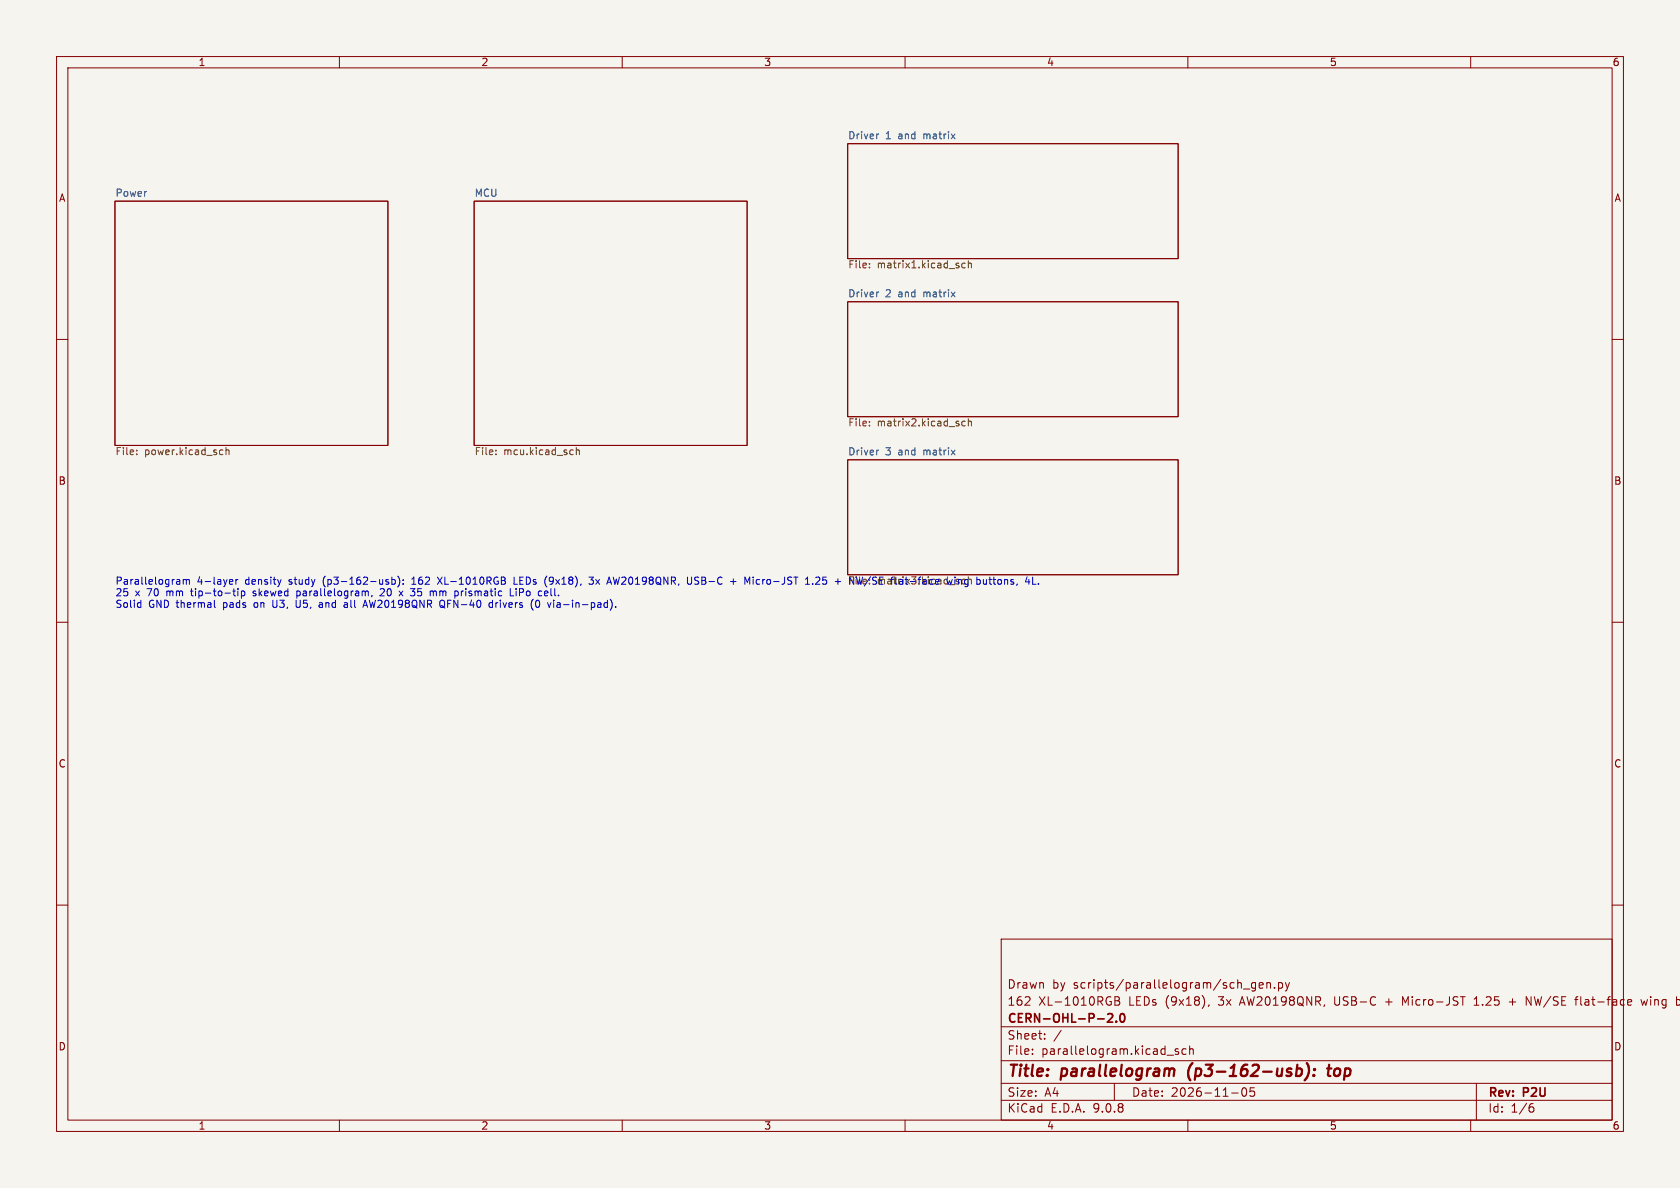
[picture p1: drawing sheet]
<svg xmlns="http://www.w3.org/2000/svg" width="297mm" height="210mm" viewBox="0 0 297 210" stroke-linecap="round" stroke-linejoin="round" font-family="sans-serif">
<path d="M0 0h297v210h-297z" fill="#f5f4ef" stroke="#f5f4ef" stroke-width=".18"/>
<g fill="none" stroke="#840000" stroke-width=".18">
<path d="M10 10h277v190h-277zM12 12h273v186h-273zM60 10v2M110 10v2M160 10v2M210 10v2M260 10v2M20.3 35.6h48.3v43.1h-48.3zM83.8 35.6h48.3v43.1h-48.3zM149.9 25.4h58.4v20.3h-58.4zM149.9 53.3h58.4v20.4h-58.4zM10 60h2"/>
<path d="M285 60h2M149.9 81.3h58.4v20.3h-58.4zM10 110h2M285 110h2M10 160h2M177 166h108v32h-108zM197.1 176.2h.5l.2 .1 .1 .3-.3 .3a.4 .4 0 0 1 .4 .4 .4 .4 0 0 1-.3 .4h-.6zM197.1 176.9h.5M213.7 177.6l-.1 .3M222 173.7v1.2l-.3 .3-.4-.1M222 173.8l-.5-.1-.3 .3v.4l.2 .2h.6M222.6 174.2l.7-.1-.1-.3-.4-.1-.2 .2 .1 .7h.5"/>
<path d="M224 173.8l.2-.1 .3 .1 .1 .9M224 173.7v1M225.3 174.6v.1M226 173.8l.5-.1 .2 .3v.4l-.1 .2h-.6M226 173.7v1.5M227.2 173.7l.4 1M227.6 174.7l-.1 .4-.3 .1M228 173.7l-.4 1M248.5 177.3l-.5-1.1v1.5M258.2 176.2h.8M260.6 177.7h.9M260.6 176.6l.4-.4v1.5"/>
<path d="M266.8 177.1h1.2M269.8 177.7v-1.5l.9 1.5M278.4 176.7h.6M279 176.2l-.4 .2v1.3M285 160h2M288 176.7l.4 .1 .1 .3-.8 .1M288.4 177.6l-.4 .1M290.1 176.7l.3 1 .3-.7 .3 .7 .2-1M296.5 176.7h.3l.3 .2M297.1 177.5l-.3 .2h-.3M60 198v2M110 198v2"/>
<path d="M160 198v2M177 194.5h108M177 191.5h108M177 187.5h108M177 181.5h108M182.5 186.3v.1M182.5 185.5v.1M184.7 183.6v.1M184.7 182.8v.1M187.6 182.1l-1.3 2M197 191.5v3M206.3 186.5h1.2"/>
<path d="M208.3 185.5l-.3-.1-.3 .2 .1 .2 .5 .2v.3h-.6M209.7 185.5l-.5-.1-.2 .3v.4l.1 .2h.6M210 198v2M210.3 185.5l.2-.1 .4 .1 .1 .9M210.3 184.9v1.5M217.7 193.2h1.2M219.7 192.4a.81 .81 0 0 0 .3 1.4l.2-.1 .2-.5-.2-.8M221 192.3v.7l.2-.1h.5l.1 .6-.3 .3-.5-.1M260 198v2M261 191.5v6.5M270.6 195.7h.4l.2 .3-.1 .5-.5 .1M271 195.1l-.4 .1"/>
</g>
<g fill="none" stroke="#840000" stroke-width=".4">
<path d="M206.9 189l.2-.1 .5 .1-.1 1.2M210.1 189.3v1.1M229.3 189l.2-.1 .5 .1 .2 .3-.1 .5a.66 .66 0 0 1-.8 .4M229.4 188.2l-.3 2M231 187.9a2.32 2.32 0 0 1-.4 3.1M232.3 190l.1 .1-.1 .1M232.3 190l-.1 .1 .1 .1M232.3 190v.2M232.4 189v.2M232.4 189l.1 .1-.1 .1M232.4 189l-.1 .1 .1 .1M234.6 188.9h.8"/>
<path d="M235 188.2l-.2 1.7v.2l.4 .1"/>
</g>
<path d="M195.8 179.3l.6-.1 .2 .1 .1 .3-.9 1.1h.9M198.1 179.3l.2-.1a.81 .81 0 0 1 .6 .6 .81 .81 0 0 1-.3 .8l-.1 .1a.81 .81 0 0 1-.4-1.4zM197.3 180.5v.2" fill="none" stroke="#840000" stroke-width=".3"/>
<g fill="none" stroke="#725600" stroke-width=".18">
<path d="M153.7 47.2v.2M153.7 46.6v.1M170.6 46.6l-.3-.1-.3 .3 .2 .5h.4M171.2 46.6l.2-.1 .3 .1v.8M171.2 46.1v1.3M24.2 79.6v.1M39 79.5l.4 .1M40 79.7l.1-.2 .3 .1 .1 .8M40 79.1v1.3M87.7 79.6v.1M101.2 79.5l.1 .1M101.9 79.7l.2-.2 .3 .1v.8"/>
<path d="M101.9 79.1v1.3M153.7 74.5v.1M153.7 75.2v.1M170.6 74.5l-.3-.1-.3 .3 .2 .5h.4M171.2 74v1.3M171.2 74.6l.2-.2 .3 .1v.8M24.2 80.3v.1M39.4 80.3l-.4 .1M87.7 80.3v.1M101.3 80.3l-.1 .1M170.2 102.5l-.2 .1 .2 .6"/>
</g>
<path d="M155.3 23.7l-.2 .1M155.3 51.6l-.2 .1M155.3 79.6h-.2" fill="none" stroke="#006464" stroke-width=".18"/>
<g fill="none" stroke="#0000c2" stroke-width=".18">
<path d="M24.5 106.5l.4 .1M24.9 106.1v1.3M24.9 107.3l-.4 .1M31.7 102.5l.1 .8M31.8 103.2l-.1 .1M31.8 102.7l-.1 .1M32.4 102.4v.9M32.4 102.6l.4-.2 .1 .2M32.9 102.6l.2-.2 .3 .1 .1 .8M32.9 102.6v.7M37.9 106.1v1.1l.2 .2M40.7 102.4l.4 .1 .1 .2-.6 .2"/>
<path d="M41.1 103.2l-.4 .1M41.2 104.5h.4M41.3 104.1v1l.3 .2M41.7 102.4v.9M42.1 102.4l-.4 .3M42.1 104.1v.1M42.1 104.5v.8M42.7 104.5v1.3M43 104.5h-.3M43.2 104.5l.1 .2-.1 .5-.2 .1h-.3M44.7 105.3h.2M44.8 104.5l-.1 .2 .2 .2"/>
<path d="M48.2 106.1v1l.3 .3M49.7 102.4l-.3 .9M52.4 106.1v1l.1 .2 .3 .1M52.5 105.3h.3M52.5 104.5v1.3M57 106.8l-.4 .1-.2 .2 .2 .3 .4-.1M60.9 107.3h.5M61.4 106.6v.8M61.4 106.8l-.5 .2M64.1 107.4l.5-1.3 .4 1.3M64.3 107h.6M65.1 104.5v.8"/>
<path d="M65.8 105.3l-.1 .2M67.9 104.6l-.7 .7h.8M68.6 102.9l.1 .1-.1 .3M68.6 102.4l.1 .1M69.3 102.5l.3-.1 .3 .3-.1 .5h-.5M69.3 102v1.3M70.3 101.8a1.46 1.46 0 0 1 0 2M70.6 104.5l.6 .8M71.2 104.5l-.6 .8M71.3 103.2v.1M71.3 102.5v.1M72.5 104.1h.8l-.4 .4"/>
<path d="M72.8 103.3h.7M73 102.2l-.2 .2M76.6 104.7l.2-.2h.3v.8M77.3 102l.9 1.3M78 107.1l.7 .4M78.2 102l-.9 1.3M78.4 106.2a.81 .81 0 0 1-.1 1.2l-.4-.1M81.6 104.5v.8M81.8 104.5l-.2 .2M86.6 106.6l-.1 .2v.5l.2 .1 .4-.1M87.1 106.1v1.3M87.7 106.5v.9"/>
<path d="M87.8 106.6l-.1 .2M89.3 102.7v.5M90.2 104.1v1.2h.6M90.9 102v1.3h.6M91.2 104.1v.1M91.2 104.5v.8M94.2 107.8l.1 .1M94.8 106.2a.69 .69 0 0 0 .3 1.2l.2-.1 .1-.4-.1-.7M96.3 104.5h.4l.2 .3-.6 .1M96.3 105.3h.5M98.6 106.5l-.1 .1M98.6 106.9l-.2 .2 .2 .3"/>
<path d="M104.1 102h.8l-.4 .5 .3 .1v.6l-.1 .1-.6-.1M108.4 102l.3 1.3M108.8 107.3v.1M122.3 102l-.1 1.2-.2 .1-.3-.1M122.8 103.2l.2 .1M122.9 102.1l-.1 .2 .1 .3M129.2 102.8h.9M129.6 102.3v1M133.1 102v.1M133.1 102.4v.9M142.4 103.3h.7M142.5 102.3l.3-.3v1.3"/>
<path d="M143.7 103.2v.1M144.7 102l-.5 .1M144.9 102.6l-.7 .7h.7M169.6 102.4l.4 .2v.7M174.8 102.4h.5M175 102v1.1l.3 .2M175.5 102.4h.5M182.6 103.3h.6M183.6 103.2v.1"/>
</g>
<g font-size="2.8" fill="#840000">
<text x="178" y="190.9">Title:</text>
<text x="187.7" y="190.9">parallelogram</text>
<text x="210.8" y="190.9">(p3-162-usb):</text>
<text x="236.4" y="190.9">top</text>
</g>
<g font-size="2.1" fill="#840000">
<text x="178" y="178">162</text>
<text x="178" y="175">Drawn</text>
<text x="183.6" y="178">XL-1010RGB</text>
<text x="186" y="175">by</text>
<text x="189.8" y="175">scripts/parallelogram/sch_gen.py</text>
<text x="199.6" y="178">LEDs</text>
<text x="206.2" y="178">(9x18),</text>
<text x="215.7" y="178">3x</text>
<text x="219.6" y="178">AW20198QNR,</text>
<text x="236.4" y="178">USB-C</text>
<text x="245.6" y="178">+</text>
<text x="248.8" y="178">Micro-JST</text>
<text x="261.6" y="178">1.25</text>
<text x="267.9" y="178">+</text>
<text x="271.1" y="178">NW/SE</text>
<text x="280" y="178">flat-face</text>
<text x="291.8" y="178">wing</text>
<text x="178" y="184">Sheet:</text>
<text x="178" y="181.2">CERN-OHL-P-2.0</text>
<text x="178" y="186.7">File:</text>
<text x="184.1" y="186.7">parallelogram.kicad_sch</text>
<text x="178" y="196.9">KiCad</text>
<text x="178" y="194.1">Size:</text>
<text x="184.7" y="194.1">A4</text>
<text x="185.7" y="196.9">E.D.A.</text>
<text x="193.3" y="196.9">9.0.8</text>
<text x="200" y="194.1">Date:</text>
<text x="207" y="194.1">2026-11-05</text>
<text x="263" y="194.3">Rev:</text>
<text x="263" y="196.9">Id:</text>
<text x="267.1" y="196.9">1/6</text>
<text x="269.4" y="194.3">P2U</text>
</g>
<g font-size="1.8" fill="#840000">
<text x="35" y="11.9">1</text>
<text x="85" y="11.9">2</text>
<text x="135" y="11.9">3</text>
<text x="185" y="11.9">4</text>
<text x="235" y="11.9">5</text>
<text x="285" y="11.9">6</text>
<text x="10.3" y="35.9">A</text>
<text x="285.3" y="35.9">A</text>
<text x="10.3" y="85.9">B</text>
<text x="285.3" y="85.9">B</text>
<text x="10.3" y="135.9">C</text>
<text x="285.3" y="135.9">C</text>
<text x="10.3" y="185.9">D</text>
<text x="285.3" y="185.9">D</text>
<text x="35" y="199.9">1</text>
<text x="85" y="199.9">2</text>
<text x="135" y="199.9">3</text>
<text x="185" y="199.9">4</text>
<text x="235" y="199.9">5</text>
<text x="285" y="199.9">6</text>
</g>
<g font-size="1.8" fill="#006464">
<text x="149.9" y="24.7">Driver</text>
<text x="156.5" y="24.7">1</text>
<text x="158.9" y="24.7">and</text>
<text x="163.5" y="24.7">matrix</text>
<text x="20.3" y="34.9">Power</text>
<text x="83.8" y="34.9">MCU</text>
<text x="149.9" y="52.6">Driver</text>
<text x="156.5" y="52.6">2</text>
<text x="158.9" y="52.6">and</text>
<text x="163.5" y="52.6">matrix</text>
<text x="149.9" y="80.6">Driver</text>
<text x="156.5" y="80.6">3</text>
<text x="158.9" y="80.6">and</text>
<text x="163.5" y="80.6">matrix</text>
</g>
<g font-size="1.8" fill="#725600">
<text x="149.9" y="47.5">File:</text>
<text x="155.1" y="47.5">matrix1.kicad_sch</text>
<text x="149.9" y="75.5">File:</text>
<text x="155.1" y="75.5">matrix2.kicad_sch</text>
<text x="20.3" y="80.5">File:</text>
<text x="25.5" y="80.5">power.kicad_sch</text>
<text x="83.8" y="80.5">File:</text>
<text x="89" y="80.5">mcu.kicad_sch</text>
</g>
<g font-size="1.8" fill="#0000c2">
<text x="20.3" y="103.6">Parallelogram</text>
<text x="20.3" y="105.6">25</text>
<text x="20.3" y="107.7">Solid</text>
<text x="23.9" y="105.6">x</text>
<text x="26.1" y="105.6">70</text>
<text x="26.3" y="107.7">GND thermal</text>
<text x="29.7" y="105.6">mm</text>
<text x="34.3" y="105.6">tip-to-tip</text>
<text x="34.9" y="103.6">4-layer</text>
<text x="39.7" y="107.7">pads</text>
<text x="43.5" y="103.6">density</text>
<text x="45.4" y="107.7">on</text>
<text x="45.4" y="105.6">skewed</text>
<text x="48.9" y="107.7">U3,</text>
<text x="51.3" y="103.6">study</text>
<text x="53.2" y="107.7">U5,</text>
<text x="53.3" y="105.6">parallelogram,</text>
<text x="57.5" y="107.7">and</text>
<text x="57.5" y="103.6">(p3-162-usb):</text>
<text x="62.1" y="107.7">all</text>
<text x="65.8" y="107.7">AW20198QNR</text>
<text x="68.3" y="105.6">20</text>
<text x="71.9" y="105.6">x</text>
<text x="73.5" y="103.6">162</text>
<text x="74.1" y="105.6">35</text>
<text x="77.7" y="105.6">mm</text>
<text x="78.3" y="103.6">XL-1010RGB</text>
<text x="79.4" y="107.7">QFN-40</text>
<text x="82.2" y="105.6">prismatic</text>
<text x="88.4" y="107.7">drivers</text>
<text x="91.9" y="103.6">LEDs</text>
<text x="92.2" y="105.6">LiPo</text>
<text x="95.9" y="107.7">(0</text>
<text x="97.5" y="105.6">cell.</text>
<text x="97.5" y="103.6">(9x18),</text>
<text x="99.2" y="107.7">via-in-pad).</text>
<text x="105.7" y="103.6">3x</text>
<text x="109.1" y="103.6">AW20198QNR,</text>
<text x="123.4" y="103.6">USB-C</text>
<text x="131.2" y="103.6">+</text>
<text x="133.9" y="103.6">Micro-JST</text>
<text x="144.9" y="103.6">1.25</text>
<text x="149.9" y="103.4">File:NW/SE</text>
<text x="150.3" y="103.6">+</text>
<text x="155.1" y="103.4">matrix3.kicad_sch</text>
<text x="160.7" y="103.6">flat-face</text>
<text x="170.8" y="103.6">wing</text>
<text x="176.2" y="103.6">buttons,</text>
</g>
</svg>
